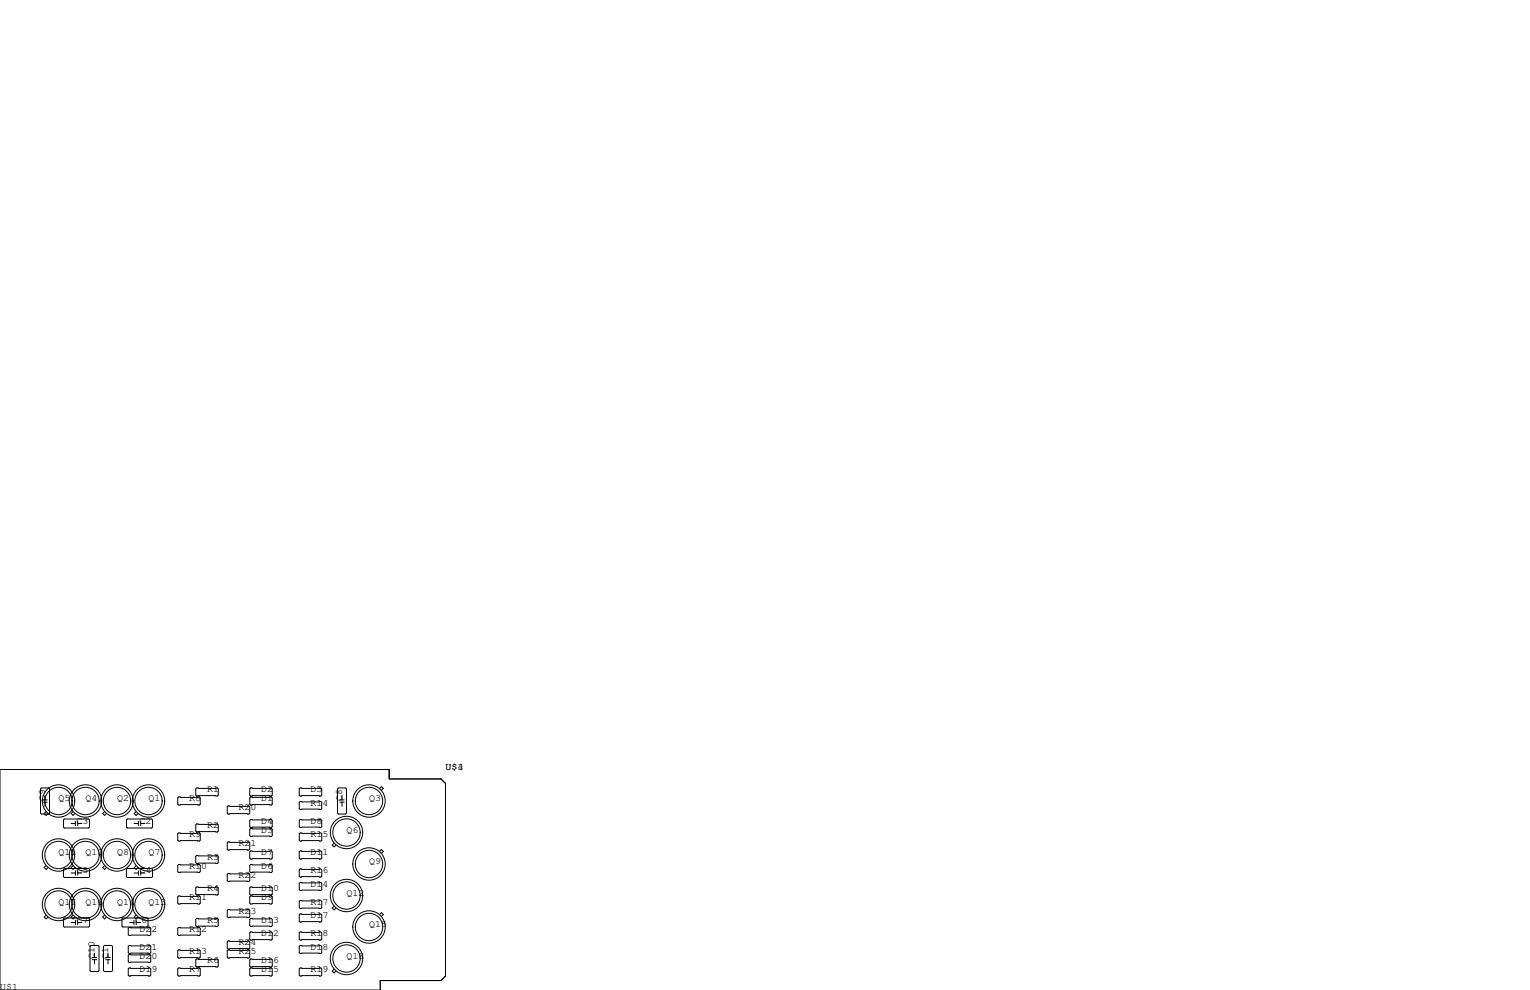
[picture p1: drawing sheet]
<svg xmlns="http://www.w3.org/2000/svg" width="432mm" height="279mm" viewBox="0 0 432 279" stroke-linecap="round" stroke-linejoin="round" font-family="sans-serif">
<g fill="none" stroke="#000" stroke-width=".28">
<path d="M0 217.2h109.9v2.6h14.6l1.2 1.3v54.4l-1.2 1.2h-17.2v2.7h-107.3zM11.7 222.4h2l.3 .2v6.9l-.3 .2h-2l-.3-.2v-6.9zM12.1 225.8h1.2M12.1 226.4h1.2M12.7 224.5v1.3M12.7 226.4v1.2M13 229.1l-.5 .5 .5 .5 .5-.5M18.2 231.1h6.8l.3 .3v2l-.3 .3h-6.8l-.3-.3v-2zM20.1 232.4h1.2M20.6 229.1l-.5 .5 .5 .5 .6-.5M21.3 231.8v1.2M21.9 232.4h1.2"/>
<path d="M21.9 231.8v1.2M29.5 229.1l-.5 .5 .5 .5 .5-.5M35.7 231.4l.2-.3h6.9l.3 .3v2l-.3 .3h-6.9l-.2-.3zM37.8 232.4h1.3M38.4 229.1l-.5 .5 .5 .5 .5-.5M39.1 231.8v1.2M39.7 232.4h1.2M39.7 231.8v1.2M50.4 224.9h5.9l.2 .3v1.7l-.2 .3h-5.9l-.2-.3v-1.7zM50.4 235.1h5.9l.2 .2v1.8l-.2 .3h-5.9l-.2-.3v-1.8zM55.5 222.4h5.8l.3 .2v1.8l-.3 .3h-5.8l-.3-.3v-1.8zM55.5 232.5h5.8l.3 .3v1.8l-.3 .2h-5.8l-.3-.2v-1.8z"/>
<path d="M64.4 227.5h5.8l.3 .2v1.8l-.3 .2h-5.8l-.3-.2v-1.8zM64.4 237.6h5.8l.3 .3v1.7l-.3 .3h-5.8l-.3-.3v-1.7zM70.7 224.9h5.9l.2 .3v1.7l-.2 .3h-5.9l-.2-.3v-1.7zM70.7 222.4h5.9l.2 .2v1.8l-.2 .3h-5.9l-.2-.3v-1.8zM70.7 231.3h5.9l.2 .2v1.8l-.2 .3h-5.9l-.2-.3v-1.8zM70.7 233.8h5.9l.2 .3v1.7l-.2 .3h-5.9l-.2-.3v-1.7zM84.7 222.4h5.9l.2 .2v1.8l-.2 .3h-5.9l-.2-.3v-1.8zM84.7 226.2h5.9l.2 .2v1.8l-.2 .3h-5.9l-.2-.3v-1.8zM84.7 231.3h5.9l.2 .2v1.8l-.2 .3h-5.9l-.2-.3v-1.8zM84.7 235.1h5.9l.2 .2v1.8l-.2 .3h-5.9l-.2-.3v-1.8zM94.3 237.9l-.5 .6 .5 .5 .5-.5M95.5 222.4h2l.3 .2v6.9l-.3 .2h-2l-.2-.2v-6.9z"/>
<path d="M95.9 225.8h1.3M95.9 226.4h1.3M96.5 224.5v1.3M96.5 226.4v1.2M107.1 222.5l.5-.5 .6 .5-.6 .6M13 244.3l-.5 .5 .5 .6 .5-.6M13 258.3l-.5 .5 .5 .5 .5-.5M17.9 245.4l.3-.3h6.8l.3 .3v2l-.3 .2h-6.8l-.3-.2zM17.9 259.3l.3-.2h6.8l.3 .2v2.1l-.3 .2h-6.8l-.3-.2zM20.1 246.4h1.2M20.6 244.3l-.5 .5 .5 .6 .6-.6M20.6 258.3l-.5 .5 .5 .5 .6-.5"/>
<path d="M21.3 245.7v1.3M21.3 259.7v1.3M21.9 245.7v1.3M21.9 259.7v1.3M21.9 246.4h1.2M29.5 258.3l-.5 .5 .5 .5 .5-.5M29.5 244.3l-.5 .5 .5 .6 .5-.6M34.4 259.3l.3-.2h6.8l.3 .2v2.1l-.3 .2h-6.8l-.3-.2zM35.7 245.4l.2-.3h6.9l.3 .3v2l-.3 .2h-6.9l-.2-.2zM37.8 259.7v1.3M37.8 246.4h1.3M38.4 244.3l-.5 .5 .5 .6 .5-.6"/>
<path d="M38.4 258.3l-.5 .5 .5 .5 .5-.5M38.4 259.7v1.3M39.1 245.7v1.3M39.7 245.7v1.3M39.7 246.4h1.2M50.2 253.1l.2-.2h5.9l.2 .2v1.8l-.2 .2h-5.9l-.2-.2zM50.4 244h5.9l.2 .2v1.8l-.2 .3h-5.9l-.2-.3v-1.8zM55.2 250.6l.3-.3h5.8l.3 .3v1.7l-.3 .3h-5.8l-.3-.3zM55.2 259.5l.3-.3h5.8l.3 .3v1.7l-.3 .3h-5.8l-.3-.3zM55.5 241.4h5.8l.3 .3v1.8l-.3 .2h-5.8l-.3-.2v-1.8zM64.1 246.8l.3-.3h5.8l.3 .3v1.7l-.3 .3h-5.8l-.3-.3zM64.1 256.9l.3-.2h5.8l.3 .2v1.8l-.3 .3h-5.8l-.3-.3z"/>
<path d="M70.5 250.6l.2-.3h5.9l.2 .3v1.7l-.2 .3h-5.9l-.2-.3zM70.5 253.1l.2-.2h5.9l.2 .2v1.8l-.2 .2h-5.9l-.2-.2zM70.5 259.5l.2-.3h5.9l.2 .3v1.7l-.2 .3h-5.9l-.2-.3zM70.7 240.2h5.9l.2 .2v1.8l-.2 .2h-5.9l-.2-.2v-1.8zM70.7 244h5.9l.2 .2v1.8l-.2 .3h-5.9l-.2-.3v-1.8zM84.5 254.4l.2-.3h5.9l.2 .3v1.8l-.2 .2h-5.9l-.2-.2zM84.5 245.5l.2-.3h5.9l.2 .3v1.8l-.2 .2h-5.9l-.2-.2zM84.5 249.3l.2-.3h5.9l.2 .3v1.8l-.2 .2h-5.9l-.2-.2zM84.5 258.2l.2-.3h5.9l.2 .3v1.8l-.2 .2h-5.9l-.2-.2zM84.7 240.2h5.9l.2 .2v1.8l-.2 .2h-5.9l-.2-.2v-1.8zM94.3 255.7l-.5 .6 .5 .5 .5-.5M107.1 258.1l.5-.5 .6 .5-.6 .5"/>
<path d="M107.1 240.3l.5-.5 .6 .5-.6 .5M20.1 260.3h1.2M21.9 260.3h1.2M25.7 266.8h2l.2 .3v6.8l-.2 .3h-2l-.3-.3v-6.8zM26 270.2h1.3M26 270.8h1.3M26.7 269v1.2M26.7 270.8v1.2M29.5 266.8h2l.3 .3v6.8l-.3 .3h-2l-.3-.3v-6.8zM29.8 270.2h1.3M29.8 270.8h1.3M30.5 269v1.2"/>
<path d="M30.5 270.8v1.2M36.2 273.4l.2-.2h5.9l.2 .2v1.8l-.2 .3h-5.9l-.2-.3zM36.2 267.1l.2-.3h5.9l.2 .3v1.8l-.2 .2h-5.9l-.2-.2zM36.2 262l.2-.3h5.9l.2 .3v1.8l-.2 .2h-5.9l-.2-.2zM36.2 269.6l.2-.2h5.9l.2 .2v1.8l-.2 .3h-5.9l-.2-.3zM36.6 260.3h1.2M38.4 260.3h1.2M50.2 273.4l.2-.2h5.9l.2 .2v1.8l-.2 .3h-5.9l-.2-.3zM50.2 262l.2-.3h5.9l.2 .3v1.8l-.2 .2h-5.9l-.2-.2zM50.2 268.4l.2-.3h5.9l.2 .3v1.7l-.2 .3h-5.9l-.2-.3zM55.2 270.9l.3-.3h5.8l.3 .3v1.8l-.3 .2h-5.8l-.3-.2zM64.1 265.8l.3-.2h5.8l.3 .2v1.8l-.3 .2h-5.8l-.3-.2z"/>
<path d="M64.1 268.4l.3-.3h5.8l.3 .3v1.7l-.3 .3h-5.8l-.3-.3zM70.5 263.3l.2-.3h5.9l.2 .3v1.7l-.2 .3h-5.9l-.2-.3zM70.5 270.9l.2-.3h5.9l.2 .3v1.8l-.2 .2h-5.9l-.2-.2zM70.5 273.4l.2-.2h5.9l.2 .2v1.8l-.2 .3h-5.9l-.2-.3zM84.5 273.4l.2-.2h5.9l.2 .2v1.8l-.2 .3h-5.9l-.2-.3zM84.5 267.1l.2-.3h5.9l.2 .3v1.8l-.2 .2h-5.9l-.2-.2zM84.5 263.3l.2-.3h5.9l.2 .3v1.7l-.2 .3h-5.9l-.2-.3zM94.3 273.5l-.5 .5 .5 .6 .5-.6"/>
<circle cx="16.5" cy="226.1" r="3.9"/>
<circle cx="16.5" cy="226.1" r="4.6"/>
<circle cx="24.1" cy="226.1" r="3.9"/>
<circle cx="24.1" cy="226.1" r="4.6"/>
<circle cx="33" cy="226.1" r="4.6"/>
<circle cx="33" cy="226.1" r="3.9"/>
<circle cx="41.9" cy="226.1" r="3.9"/>
<circle cx="41.9" cy="226.1" r="4.6"/>
<circle cx="97.8" cy="234.9" r="3.9"/>
<circle cx="97.8" cy="234.9" r="4.6"/>
<circle cx="104.1" cy="226.1" r="4.6"/>
<circle cx="104.1" cy="226.1" r="3.9"/>
<circle cx="16.5" cy="255.3" r="4.6"/>
<circle cx="16.5" cy="255.3" r="3.9"/>
<circle cx="16.5" cy="241.3" r="3.9"/>
<circle cx="16.5" cy="241.3" r="4.6"/>
<circle cx="24.1" cy="255.3" r="4.6"/>
<circle cx="24.1" cy="255.3" r="3.9"/>
<circle cx="24.1" cy="241.3" r="3.9"/>
<circle cx="24.1" cy="241.3" r="4.6"/>
<circle cx="33" cy="255.3" r="4.6"/>
<circle cx="33" cy="241.3" r="4.6"/>
<circle cx="33" cy="255.3" r="3.9"/>
<circle cx="33" cy="241.3" r="3.9"/>
<circle cx="41.9" cy="255.3" r="4.6"/>
<circle cx="41.9" cy="255.3" r="3.9"/>
<circle cx="41.9" cy="241.3" r="3.9"/>
<circle cx="41.9" cy="241.3" r="4.6"/>
<circle cx="97.8" cy="252.7" r="4.6"/>
<circle cx="97.8" cy="252.7" r="3.9"/>
<circle cx="104.1" cy="243.8" r="3.9"/>
<circle cx="104.1" cy="243.8" r="4.6"/>
<circle cx="97.8" cy="270.5" r="4.6"/>
<circle cx="97.8" cy="270.5" r="3.9"/>
<circle cx="104.1" cy="261.6" r="3.9"/>
<circle cx="104.1" cy="261.6" r="4.6"/>
</g>
<g font-size="2.8">
<text x="125.7" y="217.2">U$4</text>
<text x="125.7" y="217.2">U$3</text>
<text x="12.7" y="226.1" transform="rotate(-90 12.7 226.1)">C9</text>
<text x="16.5" y="226.1">Q5</text>
<text x="24.1" y="226.1">Q4</text>
<text x="33" y="226.1">Q2</text>
<text x="41.9" y="226.1">Q1</text>
<text x="53.3" y="226.1">R8</text>
<text x="58.4" y="223.5">R1</text>
<text x="73.7" y="226.1">D1</text>
<text x="73.7" y="223.5">D2</text>
<text x="87.6" y="227.3">R14</text>
<text x="87.6" y="223.5">D5</text>
<text x="96.5" y="226.1" transform="rotate(-90 96.5 226.1)">C8</text>
<text x="104.1" y="226.1">Q3</text>
<text x="21.6" y="232.4">C3</text>
<text x="39.4" y="232.4">C2</text>
<text x="58.4" y="233.7">R2</text>
<text x="67.3" y="228.6">R20</text>
<text x="73.7" y="232.4">D4</text>
<text x="87.6" y="232.4">D8</text>
<text x="53.3" y="236.2">R9</text>
<text x="67.3" y="238.8">R21</text>
<text x="73.7" y="234.9">D3</text>
<text x="87.6" y="236.2">R15</text>
<text x="97.8" y="234.9">Q6</text>
<text x="16.5" y="241.3">Q11</text>
<text x="24.1" y="241.3">Q10</text>
<text x="33" y="241.3">Q8</text>
<text x="41.9" y="241.3">Q7</text>
<text x="53.3" y="245.1">R10</text>
<text x="58.4" y="242.6">R3</text>
<text x="73.7" y="245.1">D6</text>
<text x="73.7" y="241.3">D7</text>
<text x="87.6" y="241.3">D11</text>
<text x="104.1" y="243.8">Q9</text>
<text x="21.6" y="246.4">C5</text>
<text x="39.4" y="246.4">C4</text>
<text x="58.4" y="251.5">R4</text>
<text x="67.3" y="247.6">R22</text>
<text x="73.7" y="251.5">D10</text>
<text x="87.6" y="246.4">R16</text>
<text x="87.6" y="250.2">D14</text>
<text x="16.5" y="255.3">Q17</text>
<text x="24.1" y="255.3">Q16</text>
<text x="33" y="255.3">Q14</text>
<text x="41.9" y="255.3">Q13</text>
<text x="53.3" y="254">R11</text>
<text x="67.3" y="257.8">R23</text>
<text x="73.7" y="254">D9</text>
<text x="87.6" y="255.3">R17</text>
<text x="97.8" y="252.7">Q12</text>
<text x="21.6" y="260.3">C7</text>
<text x="38.1" y="260.3">C6</text>
<text x="39.4" y="262.9">D22</text>
<text x="53.3" y="262.9">R12</text>
<text x="58.4" y="260.3">R5</text>
<text x="73.7" y="260.3">D13</text>
<text x="87.6" y="259.1">D17</text>
<text x="104.1" y="261.6">Q15</text>
<text x="39.4" y="268">D21</text>
<text x="53.3" y="269.2">R13</text>
<text x="67.3" y="266.7">R24</text>
<text x="67.3" y="269.2">R25</text>
<text x="73.7" y="264.2">D12</text>
<text x="87.6" y="264.2">R18</text>
<text x="87.6" y="268">D18</text>
<text x="26.7" y="270.5" transform="rotate(-90 26.7 270.5)">C10</text>
<text x="30.5" y="270.5" transform="rotate(-90 30.5 270.5)">C1</text>
<text x="39.4" y="274.3">D19</text>
<text x="39.4" y="270.5">D20</text>
<text x="53.3" y="274.3">R7</text>
<text x="58.4" y="271.8">R6</text>
<text x="73.7" y="274.3">D15</text>
<text x="73.7" y="271.8">D16</text>
<text x="87.6" y="274.3">R19</text>
<text x="97.8" y="270.5">Q18</text>
<text x="0" y="279.4">U$1</text>
</g>
</svg>
